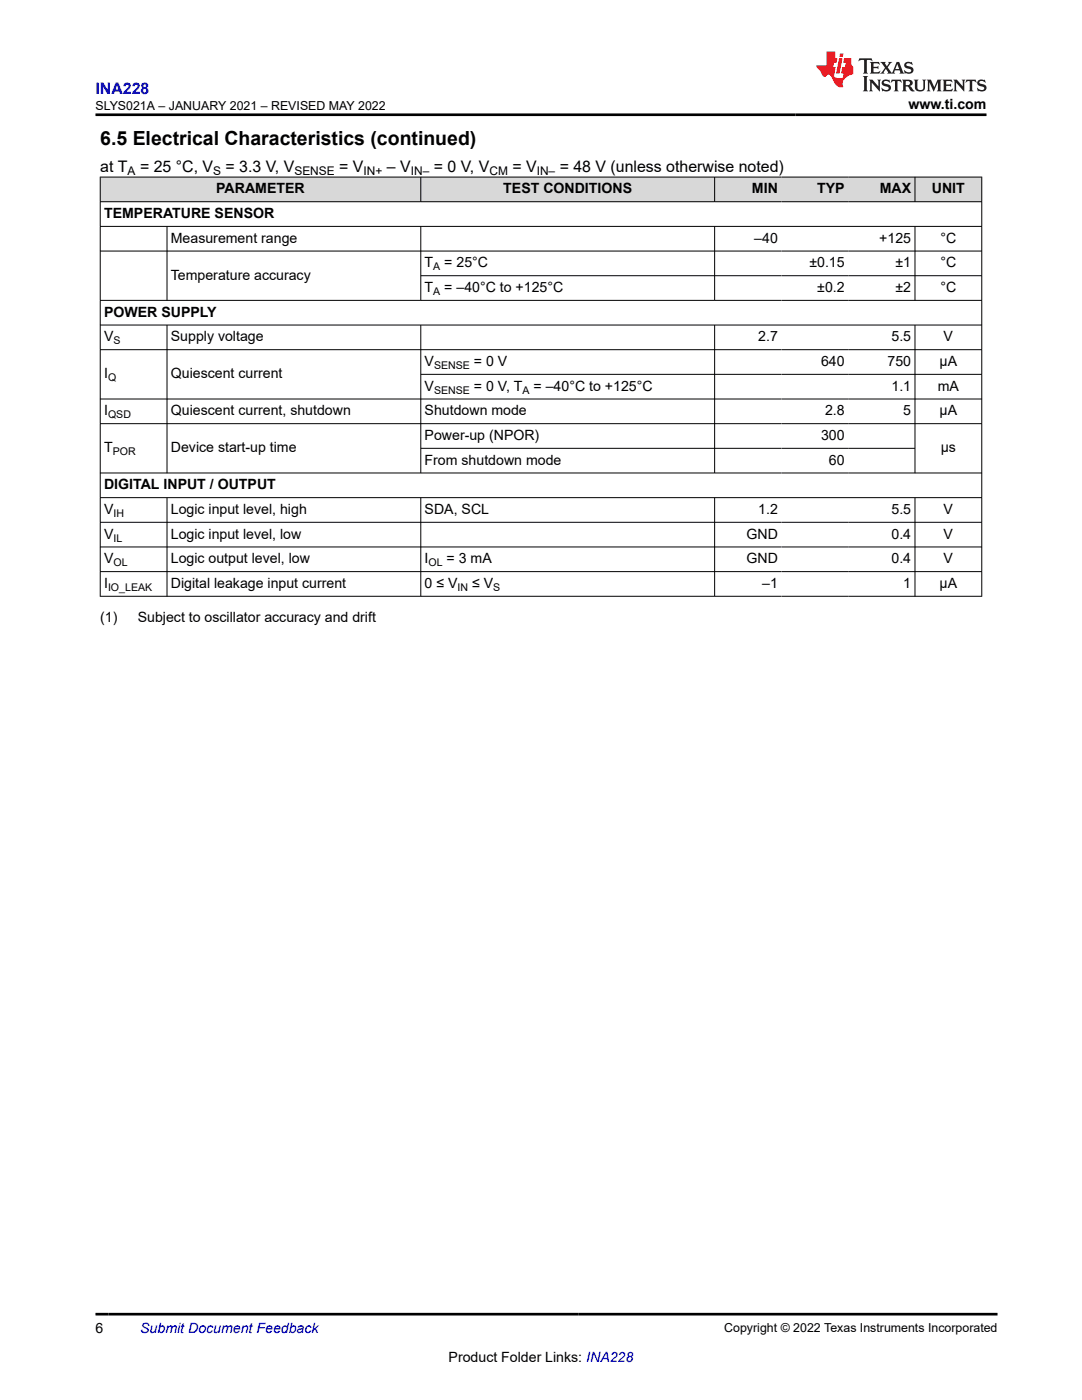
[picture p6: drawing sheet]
<svg xmlns="http://www.w3.org/2000/svg" width="216mm" height="279mm" viewBox="0 0 216 279" stroke-linecap="round" stroke-linejoin="round" font-family="sans-serif">
<g fill="#d8d8d8">
<path d="M20 35.3h175.9v5h-175.9z" fill-rule="evenodd"/>
<path d="M20.1 35.4h63.8v4.8h-63.8z" fill-rule="evenodd"/>
<path d="M84 35.4h58.5v4.8h-58.5z" fill-rule="evenodd"/>
<path d="M142.7 35.4h13.2v4.8h-13.2z" fill-rule="evenodd"/>
<path d="M155.9 35.4h13.3v4.8h-13.3z" fill-rule="evenodd"/>
<path d="M169.2 35.4h13.3v4.8h-13.3z" fill-rule="evenodd"/>
<path d="M182.6 35.4h13.2v4.8h-13.2z" fill-rule="evenodd"/>
</g>
<g fill="none" stroke="#000" stroke-width=".2">
<path d="M19.9 35.3h176.1M20 35.3v83.8M84 35.3v5M142.6 35.3v5M182.6 35.3v5M195.9 35.3v83.8M19.9 40.3h176.1M19.9 45.2h176.1M19.9 50.1h176.1M33.3 45.2v14.8M84 45.2v14.8M84 55h112"/>
<path d="M142.6 45.2v14.8M182.6 45.2v14.8M196 59.9h-176.1M19.9 64.9h176.1M19.9 69.8h176.1M19.9 79.6h176.1M33.3 64.9v29.6M84 64.9v29.6M84 74.7h112M142.6 64.9v29.6M182.6 64.9v29.6M19.9 84.6h176.1"/>
<path d="M19.9 94.4h176.1M19.9 99.3h176.1M33.3 99.3v19.8M84 99.3v19.8M84 89.5h98.6M142.6 99.3v19.8M182.6 99.3v19.8M19.9 104.2h176.1M19.9 109.2h176.1M19.9 114.1h176.1M19.9 119h176.1"/>
</g>
<path d="M171.5 11.6l-.2 .6 .5-.2h.6v.1v2.2l-.2 .4h1l-.2-.4v-2.2v-.1h.5l.5 .2-.1-.6zM173.6 12.4l.2 .3v1.6l-.2 .4h1.9l.1-.6a1.08 1.08 0 0 1-1.3 .2v-.7h.6l.4 .2v-.7l-.4 .2h-.6v-.5l.2-.2a1 1 0 0 1 1 .3l-.1-.5zM175.7 12.4l.9 1.1-1 1.2h.9l-.2-.2 .5-.8 .4 .8-.2 .2h1.6l-.2-.2 .2-.5h.9l.1 .5-.1 .2h.9l-.2-.4-.8-1.9h-.5l-.9 2.1-.9-1.1 .9-1h-.8l.2 .2-.4 .6-.4-.6 .2-.2zM179 12.8l.4 1h-.7zM180.7 12.5a.65 .65 0 0 0-.2 .7 .65 .65 0 0 0 .6 .5l.6 .1 .1 .3a.79 .79 0 0 1-.7 .4 .79 .79 0 0 1-.7-.5l.1 .7 .2-.1a.93 .93 0 0 0 1.1 0 .93 .93 0 0 0 .4-.9 1.46 1.46 0 0 0-1.2-.6l-.1-.3a1.09 1.09 0 0 1 1.2 .2l-.2-.6-.1 .1-.5-.2zM172.2 15.2l.2 .4v2.2l-.2 .4h1l-.2-.4v-2.2l.2-.4zM173.4 15.9l.2 .4v1.5l-.2 .4h.8l-.3-.4 .1-1.3 1.6 1.8v-2l.2-.4h-.7l.1 .2 .1 1.1-1.2-1.3zM176.2 16a.65 .65 0 0 0-.2 .8 .65 .65 0 0 0 .6 .4l.6 .2 .1 .2a.79 .79 0 0 1-.7 .4 .79 .79 0 0 1-.7-.5l.1 .7 .2-.1a.93 .93 0 0 0 1.1 .1 .93 .93 0 0 0 .4-1 1.46 1.46 0 0 0-1.2-.5l-.1-.4a1.09 1.09 0 0 1 1.2 .2l-.1-.6-.2 .1-.5-.1zM177.9 15.9l-.1 .6a.63 .63 0 0 1 .8-.3v1.6l-.3 .4h1l-.2-.4v-1.6a.66 .66 0 0 1 .8 .3l-.1-.6zM180 15.9l.2 .4v1.5l-.2 .4h1l-.2-.2-.1-.7h.5l.1 .2a.79 .79 0 0 0 1.2 .6l-1-.9a.61 .61 0 0 0 .6-.6 .61 .61 0 0 0-.5-.7zM180.8 16.2h.1a.47 .47 0 0 1 .5 .1 .47 .47 0 0 1 .1 .5l-.1 .1-.7 .1zM182.3 15.9l.2 .2a2.27 2.27 0 0 0 .4 2 1.04 1.04 0 0 0 1.7-.7v-1.3l.2-.2h-.8l.2 .4v1.1a.6 .6 0 0 1-.6 .6 .6 .6 0 0 1-.6-.6v-1.1l.3-.4zM184.9 15.9l.2 .4v1.5l-.2 .4h.8l-.3-.4v-1.4l.9 1.9 .9-1.9v1.4l-.3 .4h1l-.2-.4v-1.5l.2-.4h-.8l-.7 1.5-.6-1.5zM188.1 15.9l.2 .4v1.5l-.2 .4h1.9l.1-.6a1.09 1.09 0 0 1-1.3 .2v-.7h.6l.4 .2v-.6l-.4 .2h-.6v-.6l.2-.1a1.01 1.01 0 0 1 1 .3l-.1-.6zM190.2 15.9l.3 .4v1.5l-.3 .4h.8l-.2-.4v-1.3l1.6 1.8v-2l.2-.4h-.7l.2 .2v1.1l-1.2-1.3zM192.8 15.9l-.1 .6a.63 .63 0 0 1 .8-.3v1.6l-.3 .4h1l-.2-.4v-1.6a.66 .66 0 0 1 .8 .3l-.1-.6zM195.2 16a.65 .65 0 0 0-.2 .8 .65 .65 0 0 0 .6 .4l.6 .2 .2 .2a.79 .79 0 0 1-.7 .4 .79 .79 0 0 1-.7-.5l.1 .7 .2-.1a.93 .93 0 0 0 1 .1 .93 .93 0 0 0 .5-1 1.46 1.46 0 0 0-1.3-.5v-.4a1.09 1.09 0 0 1 1.2 .2l-.2-.6-.2 .1-.5-.1z" fill="#231f20"/>
<path d="M164.9 10.3v2.7h-2l.1 .4 .8 1a.95 .95 0 0 0 1 .9 .59 .59 0 0 1 .5-.4 .59 .59 0 0 1 .5 .3l.4 .8a1.59 1.59 0 0 0 2.1 1.4 1.61 1.61 0 0 1 1-2.3l1-.3-.1-1.5a1.59 1.59 0 0 1-.3-1.7h-1.5l-.2 .9h.6l-.2 .9h-.5l-.2 .9v.3l.4 .1-.1 .9h-.7a.73 .73 0 0 1-1-.7l.3-1.5h-.5l.1-.9h.5l.2-.9h-.5v-1.3zM167.4 11.6l-.6 3.1h.7l.6-3.1zM167.6 10.7l-.1 .6h.7l.1-.6z" fill="#ed1c24"/>
<path d="M19 22.9h177.8M19 262.3h180" fill="none" stroke="#000" stroke-width=".53"/>
<text font-size="3.9" x="20" y="28.8">6.5 Electrical Characteristics (continued)</text>
<text font-size="3.2" fill="#00f" x="19" y="18.7">INA228</text>
<g font-size="3.2">
<text x="20" y="34.3">at T</text>
<text x="27.9" y="34.3">= 25 °C, V</text>
<text x="45" y="34.3">= 3.3 V, V</text>
<text x="67.7" y="34.3">= V</text>
<text x="77.2" y="34.3">– V</text>
<text x="86.6" y="34.3">= 0 V, V</text>
<text x="102.2" y="34.3">= V</text>
<text x="111.7" y="34.3">= 48 V (unless otherwise noted)</text>
</g>
<g font-size="2.8">
<text x="181.3" y="21.8">www.ti.com</text>
<text x="43.2" y="38.6">PARAMETER</text>
<text x="100.4" y="38.6">TEST CONDITIONS</text>
<text x="150" y="38.6">MIN</text>
<text x="163.1" y="38.6">TYP</text>
<text x="175.5" y="38.6">MAX</text>
<text x="185.9" y="38.6">UNIT</text>
<text x="20.8" y="43.5">TEMPERATURE SENSOR</text>
<text x="34.1" y="48.5">Measurement range</text>
<text x="84.7" y="53.4">T</text>
<text x="88.7" y="53.4">= 25°C</text>
<text x="150.5" y="48.5">–40</text>
<text x="161.5" y="53.4">±0.15</text>
<text x="175.4" y="48.5">+125</text>
<text x="178.7" y="53.4">±1</text>
<text x="187.7" y="48.5">°C</text>
<text x="187.7" y="53.4">°C</text>
<text x="34.1" y="55.8">Temperature accuracy</text>
<text x="84.7" y="58.3">T</text>
<text x="88.7" y="58.3">= –40°C to +125°C</text>
<text x="163.1" y="58.3">±0.2</text>
<text x="178.7" y="58.3">±2</text>
<text x="187.7" y="58.3">°C</text>
<text x="20.8" y="63.2">POWER SUPPLY</text>
<text x="20.8" y="68.1">V</text>
<text x="34.1" y="68.1">Supply voltage</text>
<text x="151.3" y="68.1">2.7</text>
<text x="177.9" y="68.1">5.5</text>
<text x="188.3" y="68.1">V</text>
<text x="20.8" y="75.5">I</text>
<text x="34.1" y="75.5">Quiescent current</text>
<text x="84.7" y="73.1">V</text>
<text x="84.7" y="78">V</text>
<text x="94.6" y="73.1">= 0 V</text>
<text x="94.6" y="78">= 0 V, T</text>
<text x="106.5" y="78">= –40°C to +125°C</text>
<text x="163.8" y="73.1">640</text>
<text x="177.1" y="73.1">750</text>
<text x="177.9" y="78">1.1</text>
<text x="187.1" y="78">mA</text>
<text x="187.5" y="73.1">µA</text>
<text x="20.8" y="82.9">I</text>
<text x="34.1" y="82.9">Quiescent current, shutdown</text>
<text x="84.7" y="82.9">Shutdown mode</text>
<text x="164.6" y="82.9">2.8</text>
<text x="180.2" y="82.9">5</text>
<text x="187.5" y="82.9">µA</text>
<text x="84.7" y="87.8">Power-up (NPOR)</text>
<text x="163.8" y="87.8">300</text>
<text x="20.8" y="90.3">T</text>
<text x="34.1" y="90.3">Device start-up time</text>
<text x="84.7" y="92.7">From shutdown mode</text>
<text x="165.4" y="92.7">60</text>
<text x="187.7" y="90.3">µs</text>
<text x="20.8" y="97.7">DIGITAL INPUT / OUTPUT</text>
<text x="20.8" y="102.6">V</text>
<text x="20.8" y="107.5">V</text>
<text x="34.1" y="102.6">Logic input level, high</text>
<text x="34.1" y="107.5">Logic input level, low</text>
<text x="84.7" y="102.6">SDA, SCL</text>
<text x="148.9" y="107.5">GND</text>
<text x="151.3" y="102.6">1.2</text>
<text x="177.9" y="102.6">5.5</text>
<text x="177.9" y="107.5">0.4</text>
<text x="188.3" y="102.6">V</text>
<text x="188.3" y="107.5">V</text>
<text x="20.8" y="112.4">V</text>
<text x="34.1" y="112.4">Logic output level, low</text>
<text x="84.7" y="112.4">I</text>
<text x="89.1" y="112.4">= 3 mA</text>
<text x="148.9" y="112.4">GND</text>
<text x="177.9" y="112.4">0.4</text>
<text x="188.3" y="112.4">V</text>
<text x="20.8" y="117.4">I</text>
<text x="34.1" y="117.4">Digital leakage input current</text>
<text x="84.7" y="117.4">0 ≤ V</text>
<text x="94.2" y="117.4">≤ V</text>
<text x="152.1" y="117.4">–1</text>
<text x="180.2" y="117.4">1</text>
<text x="187.5" y="117.4">µA</text>
<text x="20" y="124.2">(1)</text>
<text x="27.5" y="124.2">Subject to oscillator accuracy and drift</text>
<text x="19" y="266.1">6</text>
<text x="89.5" y="271.7">Product Folder Links: INA228</text>
</g>
<text font-size="2.8" fill="#00f" x="28" y="266.1">Submit Document Feedback</text>
<g font-size="2.5">
<text x="19" y="21.9">SLYS021A – JANUARY 2021 – REVISED MAY 2022</text>
<text x="144.5" y="265.8">Copyright © 2022 Texas Instruments Incorporated</text>
</g>
<g font-size="2.4">
<text x="25.5" y="34.9">A</text>
<text x="42.5" y="34.9">S</text>
<text x="58.7" y="34.9">SENSE</text>
<text x="72.6" y="34.9">IN+</text>
<text x="82" y="34.9">IN–</text>
<text x="97.7" y="34.9">CM</text>
<text x="107.1" y="34.9">IN–</text>
</g>
<g font-size="2.1">
<text x="86.5" y="53.9">A</text>
<text x="86.5" y="58.9">A</text>
<text x="22.6" y="68.7">S</text>
<text x="21.6" y="76.1">Q</text>
<text x="86.6" y="73.6">SENSE</text>
<text x="21.6" y="83.5">QSD</text>
<text x="86.6" y="78.5">SENSE</text>
<text x="104.3" y="78.5">A</text>
<text x="22.5" y="90.9">POR</text>
<text x="22.6" y="103.2">IH</text>
<text x="22.6" y="108.1">IL</text>
<text x="22.6" y="113">OL</text>
<text x="85.5" y="113">OL</text>
<text x="21.6" y="117.9">IO_LEAK</text>
<text x="91.3" y="117.9">IN</text>
<text x="98.4" y="117.9">S</text>
</g>
</svg>
